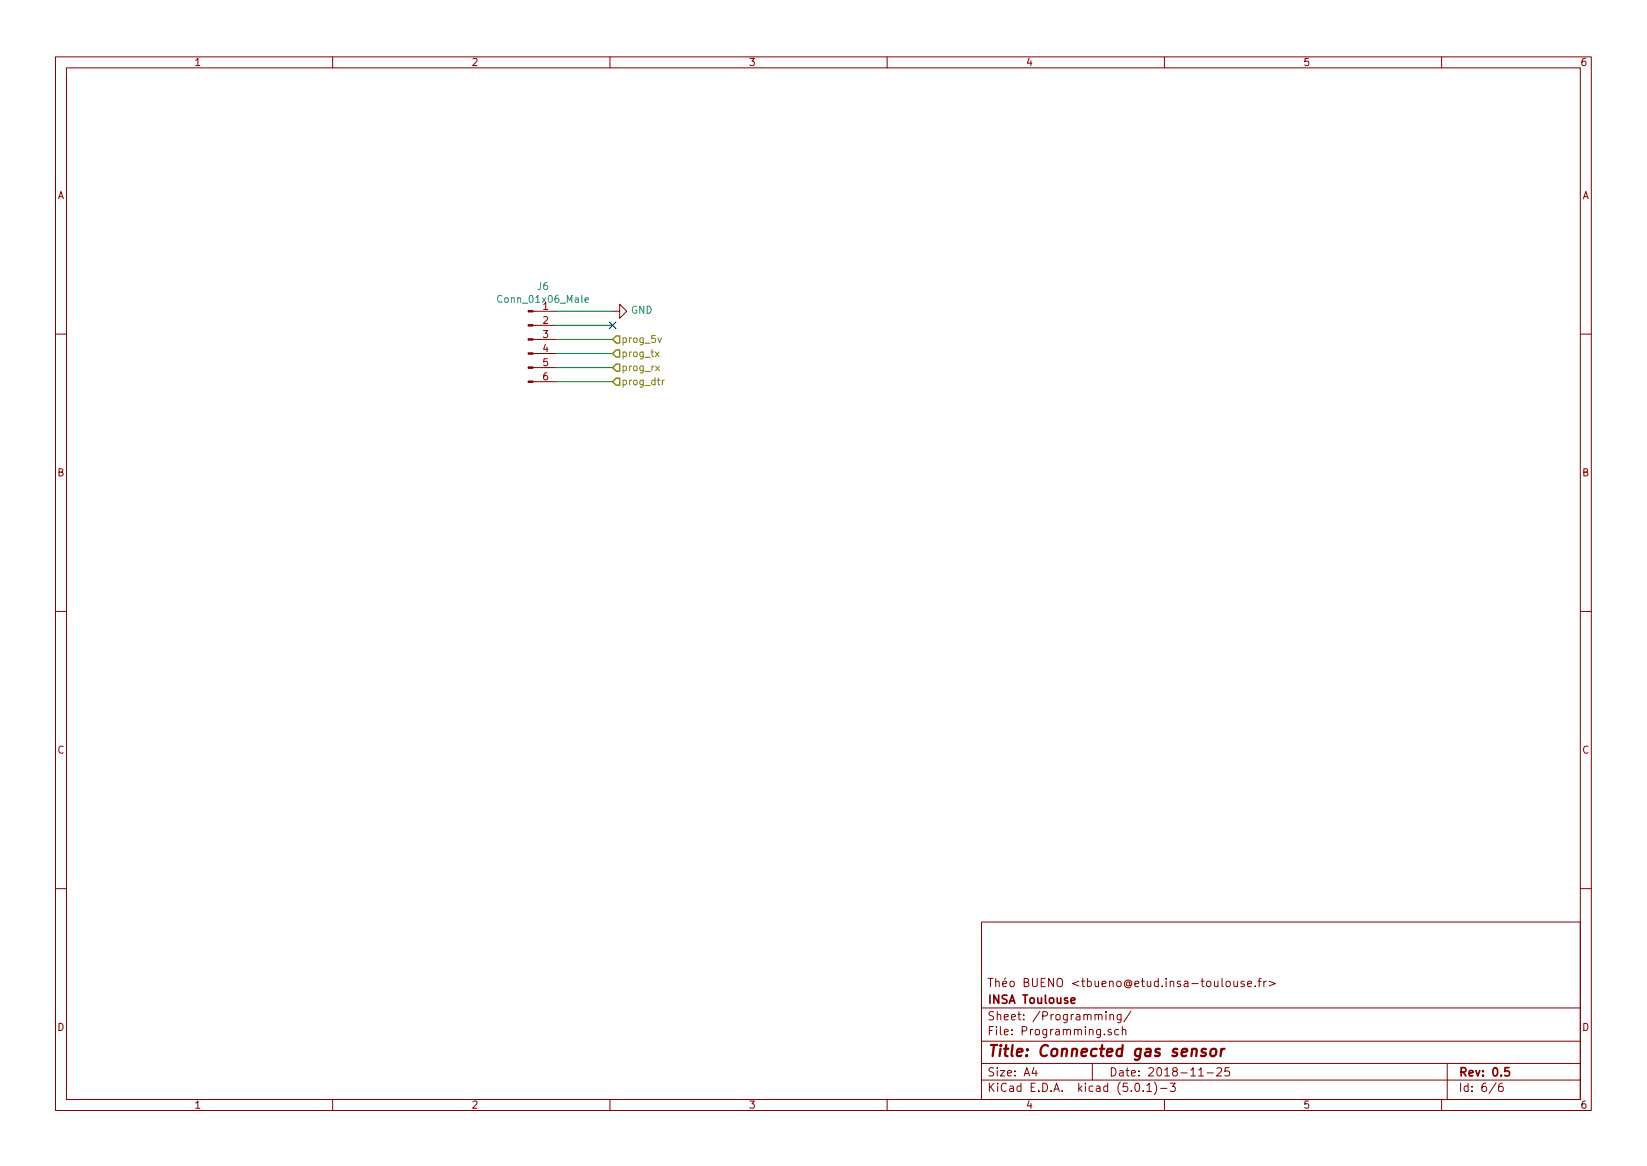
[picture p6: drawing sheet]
EESchema Schematic File Version 4
LIBS:Capteur_gaz_connecté-cache
EELAYER 26 0
EELAYER END
$Descr A4 11693 8268
encoding utf-8
Sheet 6 6
Title "Connected gas sensor"
Date "2018-11-25"
Rev "0.5"
Comp "INSA Toulouse"
Comment1 "Théo BUENO <tbueno@etud.insa-toulouse.fr>"
Comment2 ""
Comment3 ""
Comment4 ""
$EndDescr
$Comp
L Connector:Conn_01x06_Male J6
U 1 1
P 3750 2400
F 0 "J6" H 3856 2778 50  0000 C CNN
F 1 "Conn_01x06_Male" H 3856 2687 50  0000 C CNN
F 2 "Connector_PinHeader_2.54mm:PinHeader_1x06_P2.54mm_Horizontal" H 3750 2400 50  0001 C CNN
F 3 "~" H 3750 2400 50  0001 C CNN
	1    3750 2400
	1    0    0    -1  
$EndComp
Wire Wire Line
	3950 2200 4350 2200
Wire Wire Line
	3950 2300 4350 2300
Wire Wire Line
	3950 2400 4350 2400
Wire Wire Line
	3950 2500 4350 2500
Wire Wire Line
	3950 2600 4350 2600
Wire Wire Line
	3950 2700 4350 2700
$Comp
L power:GND #PWR018
U 1 1
P 4350 2200
F 0 "#PWR018" H 4350 1950 50  0001 C CNN
F 1 "GND" V 4355 2072 50  0000 R CNN
F 2 "" H 4350 2200 50  0001 C CNN
F 3 "" H 4350 2200 50  0001 C CNN
	1    4350 2200
	0    -1   -1   0   
$EndComp
NoConn ~ 4350 2300
Text HLabel 4350 2400 2    50   Input ~ 0
prog_5v
Text HLabel 4350 2500 2    50   Input ~ 0
prog_tx
Text HLabel 4350 2600 2    50   Input ~ 0
prog_rx
Text HLabel 4350 2700 2    50   Input ~ 0
prog_dtr
$EndSCHEMATC
